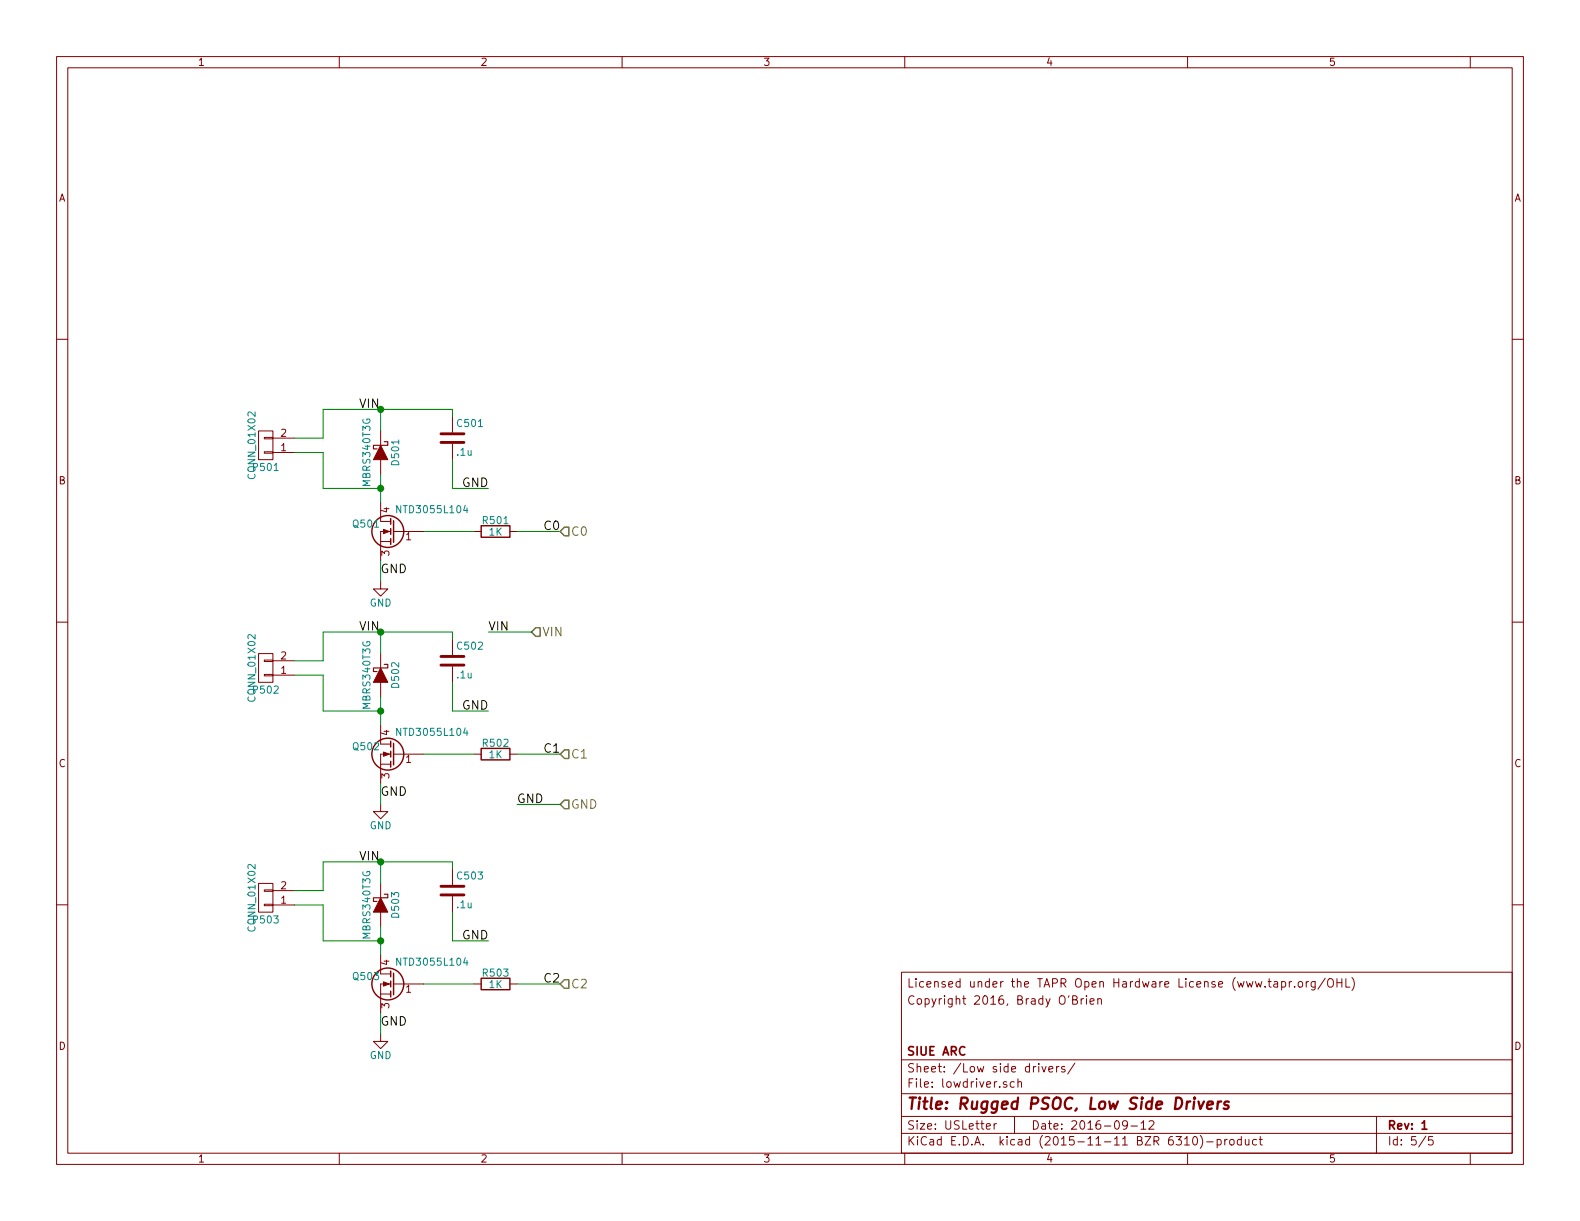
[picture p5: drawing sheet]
EESchema Schematic File Version 2
LIBS:power
LIBS:device
LIBS:transistors
LIBS:conn
LIBS:linear
LIBS:regul
LIBS:74xx
LIBS:cmos4000
LIBS:adc-dac
LIBS:memory
LIBS:xilinx
LIBS:microcontrollers
LIBS:dsp
LIBS:microchip
LIBS:analog_switches
LIBS:motorola
LIBS:texas
LIBS:intel
LIBS:audio
LIBS:interface
LIBS:digital-audio
LIBS:philips
LIBS:display
LIBS:cypress
LIBS:siliconi
LIBS:opto
LIBS:atmel
LIBS:contrib
LIBS:valves
LIBS:cartboard
LIBS:cartboard-cache
EELAYER 25 0
EELAYER END
$Descr USLetter 11000 8500
encoding utf-8
Sheet 5 5
Title "Rugged PSOC, Low Side Drivers"
Date "2016-09-12"
Rev "1"
Comp "SIUE ARC"
Comment1 ""
Comment2 ""
Comment3 "Copyright 2016, Brady O'Brien"
Comment4 "Licensed under the TAPR Open Hardware License (www.tapr.org/OHL)"
$EndDescr
$Comp
L D_Schottky D501
U 1 1
P 2650 3150
F 0 "D501" H 2650 3250 50  0000 C CNN
F 1 "MBRS340T3G" H 2650 3050 50  0000 C CNN
F 2 "Diodes_SMD:SMC_Standard" H 2650 3150 60  0001 C CNN
F 3 "" H 2650 3150 60  0000 C CNN
	1    2650 3150
	0    1    1    0   
$EndComp
$Comp
L CONN_01X02 P501
U 1 1
P 1850 3100
F 0 "P501" H 1850 3250 50  0000 C CNN
F 1 "CONN_01X02" V 1950 3100 50  0000 C CNN
F 2 "cartboard:TE_TERMBLOCK_5mmx2_282836-2" H 1850 3100 60  0001 C CNN
F 3 "" H 1850 3100 60  0000 C CNN
	1    1850 3100
	-1   0    0    1   
$EndComp
Wire Wire Line
	2650 3000 2650 2850
Wire Wire Line
	2250 2850 3150 2850
Wire Wire Line
	2250 2850 2250 3050
Wire Wire Line
	2250 3050 2050 3050
Wire Wire Line
	2050 3150 2250 3150
Wire Wire Line
	2250 3150 2250 3400
Wire Wire Line
	2250 3400 2650 3400
Wire Wire Line
	2650 3300 2650 3500
Text Label 2500 2850 0    60   ~ 0
VIN
$Comp
L GND #PWR014
U 1 1
P 2650 4050
F 0 "#PWR014" H 2650 3800 50  0001 C CNN
F 1 "GND" H 2650 3900 50  0000 C CNN
F 2 "" H 2650 4050 60  0000 C CNN
F 3 "" H 2650 4050 60  0000 C CNN
	1    2650 4050
	1    0    0    -1  
$EndComp
Connection ~ 2650 3400
Wire Wire Line
	2650 3900 2650 4050
$Comp
L Q_NMOS_DGS_DPAK3 Q501
U 1 1
P 2750 3700
F 0 "Q501" H 3050 3750 50  0000 R CNN
F 1 "NTD3055L104" H 2750 3850 50  0000 R CNN
F 2 "cartboard:D-PAK3" H 2950 3800 29  0001 C CNN
F 3 "" H 2750 3700 60  0000 C CNN
	1    2750 3700
	-1   0    0    -1  
$EndComp
$Comp
L R R501
U 1 1
P 3450 3700
F 0 "R501" V 3530 3700 50  0000 C CNN
F 1 "1K" V 3450 3700 50  0000 C CNN
F 2 "Resistors_SMD:R_0603_HandSoldering" V 3380 3700 30  0001 C CNN
F 3 "" H 3450 3700 30  0000 C CNN
	1    3450 3700
	0    -1   -1   0   
$EndComp
Wire Wire Line
	2950 3700 3300 3700
Wire Wire Line
	3600 3700 3900 3700
Text Label 2650 4000 0    60   ~ 0
GND
$Comp
L C C501
U 1 1
P 3150 3050
F 0 "C501" H 3175 3150 50  0000 L CNN
F 1 ".1u" H 3175 2950 50  0000 L CNN
F 2 "Capacitors_SMD:C_0603_HandSoldering" H 3188 2900 30  0001 C CNN
F 3 "" H 3150 3050 60  0000 C CNN
	1    3150 3050
	1    0    0    -1  
$EndComp
Wire Wire Line
	3150 2850 3150 2900
Connection ~ 2650 2850
Wire Wire Line
	3150 3200 3150 3400
Wire Wire Line
	3150 3400 3400 3400
Text Label 3400 3400 2    60   ~ 0
GND
$Comp
L D_Schottky D502
U 1 1
P 2650 4700
F 0 "D502" H 2650 4800 50  0000 C CNN
F 1 "MBRS340T3G" H 2650 4600 50  0000 C CNN
F 2 "Diodes_SMD:SMC_Standard" H 2650 4700 60  0001 C CNN
F 3 "" H 2650 4700 60  0000 C CNN
	1    2650 4700
	0    1    1    0   
$EndComp
$Comp
L CONN_01X02 P502
U 1 1
P 1850 4650
F 0 "P502" H 1850 4800 50  0000 C CNN
F 1 "CONN_01X02" V 1950 4650 50  0000 C CNN
F 2 "cartboard:TE_TERMBLOCK_5mmx2_282836-2" H 1850 4650 60  0001 C CNN
F 3 "" H 1850 4650 60  0000 C CNN
	1    1850 4650
	-1   0    0    1   
$EndComp
Wire Wire Line
	2650 4550 2650 4400
Wire Wire Line
	2250 4400 3150 4400
Wire Wire Line
	2250 4400 2250 4600
Wire Wire Line
	2250 4600 2050 4600
Wire Wire Line
	2050 4700 2250 4700
Wire Wire Line
	2250 4700 2250 4950
Wire Wire Line
	2250 4950 2650 4950
Wire Wire Line
	2650 4850 2650 5050
Text Label 2500 4400 0    60   ~ 0
VIN
$Comp
L GND #PWR015
U 1 1
P 2650 5600
F 0 "#PWR015" H 2650 5350 50  0001 C CNN
F 1 "GND" H 2650 5450 50  0000 C CNN
F 2 "" H 2650 5600 60  0000 C CNN
F 3 "" H 2650 5600 60  0000 C CNN
	1    2650 5600
	1    0    0    -1  
$EndComp
Connection ~ 2650 4950
Wire Wire Line
	2650 5450 2650 5600
$Comp
L Q_NMOS_DGS_DPAK3 Q502
U 1 1
P 2750 5250
F 0 "Q502" H 3050 5300 50  0000 R CNN
F 1 "NTD3055L104" H 2750 5400 50  0000 R CNN
F 2 "cartboard:D-PAK3" H 2950 5350 29  0001 C CNN
F 3 "" H 2750 5250 60  0000 C CNN
	1    2750 5250
	-1   0    0    -1  
$EndComp
$Comp
L R R502
U 1 1
P 3450 5250
F 0 "R502" V 3530 5250 50  0000 C CNN
F 1 "1K" V 3450 5250 50  0000 C CNN
F 2 "Resistors_SMD:R_0603_HandSoldering" V 3380 5250 30  0001 C CNN
F 3 "" H 3450 5250 30  0000 C CNN
	1    3450 5250
	0    -1   -1   0   
$EndComp
Wire Wire Line
	2950 5250 3300 5250
Wire Wire Line
	3600 5250 3900 5250
Text Label 2650 5550 0    60   ~ 0
GND
$Comp
L C C502
U 1 1
P 3150 4600
F 0 "C502" H 3175 4700 50  0000 L CNN
F 1 ".1u" H 3175 4500 50  0000 L CNN
F 2 "Capacitors_SMD:C_0603_HandSoldering" H 3188 4450 30  0001 C CNN
F 3 "" H 3150 4600 60  0000 C CNN
	1    3150 4600
	1    0    0    -1  
$EndComp
Wire Wire Line
	3150 4400 3150 4450
Connection ~ 2650 4400
Wire Wire Line
	3150 4750 3150 4950
Wire Wire Line
	3150 4950 3400 4950
Text Label 3400 4950 2    60   ~ 0
GND
Text Label 3900 3700 2    60   ~ 0
C0
Text Label 3900 5250 2    60   ~ 0
C1
Text HLabel 3900 3700 2    60   Input ~ 0
C0
Text HLabel 3900 5250 2    60   Input ~ 0
C1
Text HLabel 3700 4400 2    60   Input ~ 0
VIN
Wire Wire Line
	3700 4400 3400 4400
Text Label 3400 4400 0    60   ~ 0
VIN
Text HLabel 3900 5600 2    60   Input ~ 0
GND
Wire Wire Line
	3900 5600 3600 5600
Text Label 3600 5600 0    60   ~ 0
GND
$Comp
L D_Schottky D503
U 1 1
P 2650 6300
F 0 "D503" H 2650 6400 50  0000 C CNN
F 1 "MBRS340T3G" H 2650 6200 50  0000 C CNN
F 2 "Diodes_SMD:SMC_Standard" H 2650 6300 60  0001 C CNN
F 3 "" H 2650 6300 60  0000 C CNN
	1    2650 6300
	0    1    1    0   
$EndComp
$Comp
L CONN_01X02 P503
U 1 1
P 1850 6250
F 0 "P503" H 1850 6400 50  0000 C CNN
F 1 "CONN_01X02" V 1950 6250 50  0000 C CNN
F 2 "cartboard:TE_TERMBLOCK_5mmx2_282836-2" H 1850 6250 60  0001 C CNN
F 3 "" H 1850 6250 60  0000 C CNN
	1    1850 6250
	-1   0    0    1   
$EndComp
Wire Wire Line
	2650 6150 2650 6000
Wire Wire Line
	2250 6000 3150 6000
Wire Wire Line
	2250 6000 2250 6200
Wire Wire Line
	2250 6200 2050 6200
Wire Wire Line
	2050 6300 2250 6300
Wire Wire Line
	2250 6300 2250 6550
Wire Wire Line
	2250 6550 2650 6550
Wire Wire Line
	2650 6450 2650 6650
Text Label 2500 6000 0    60   ~ 0
VIN
$Comp
L GND #PWR016
U 1 1
P 2650 7200
F 0 "#PWR016" H 2650 6950 50  0001 C CNN
F 1 "GND" H 2650 7050 50  0000 C CNN
F 2 "" H 2650 7200 60  0000 C CNN
F 3 "" H 2650 7200 60  0000 C CNN
	1    2650 7200
	1    0    0    -1  
$EndComp
Connection ~ 2650 6550
Wire Wire Line
	2650 7050 2650 7200
$Comp
L Q_NMOS_DGS_DPAK3 Q503
U 1 1
P 2750 6850
F 0 "Q503" H 3050 6900 50  0000 R CNN
F 1 "NTD3055L104" H 2750 7000 50  0000 R CNN
F 2 "cartboard:D-PAK3" H 2950 6950 29  0001 C CNN
F 3 "" H 2750 6850 60  0000 C CNN
	1    2750 6850
	-1   0    0    -1  
$EndComp
$Comp
L R R503
U 1 1
P 3450 6850
F 0 "R503" V 3530 6850 50  0000 C CNN
F 1 "1K" V 3450 6850 50  0000 C CNN
F 2 "Resistors_SMD:R_0603_HandSoldering" V 3380 6850 30  0001 C CNN
F 3 "" H 3450 6850 30  0000 C CNN
	1    3450 6850
	0    -1   -1   0   
$EndComp
Wire Wire Line
	2950 6850 3300 6850
Wire Wire Line
	3600 6850 3900 6850
Text Label 2650 7150 0    60   ~ 0
GND
$Comp
L C C503
U 1 1
P 3150 6200
F 0 "C503" H 3175 6300 50  0000 L CNN
F 1 ".1u" H 3175 6100 50  0000 L CNN
F 2 "Capacitors_SMD:C_0603_HandSoldering" H 3188 6050 30  0001 C CNN
F 3 "" H 3150 6200 60  0000 C CNN
	1    3150 6200
	1    0    0    -1  
$EndComp
Wire Wire Line
	3150 6000 3150 6050
Connection ~ 2650 6000
Wire Wire Line
	3150 6350 3150 6550
Wire Wire Line
	3150 6550 3400 6550
Text Label 3400 6550 2    60   ~ 0
GND
Text Label 3900 6850 2    60   ~ 0
C2
Text HLabel 3900 6850 2    60   Input ~ 0
C2
$EndSCHEMATC
